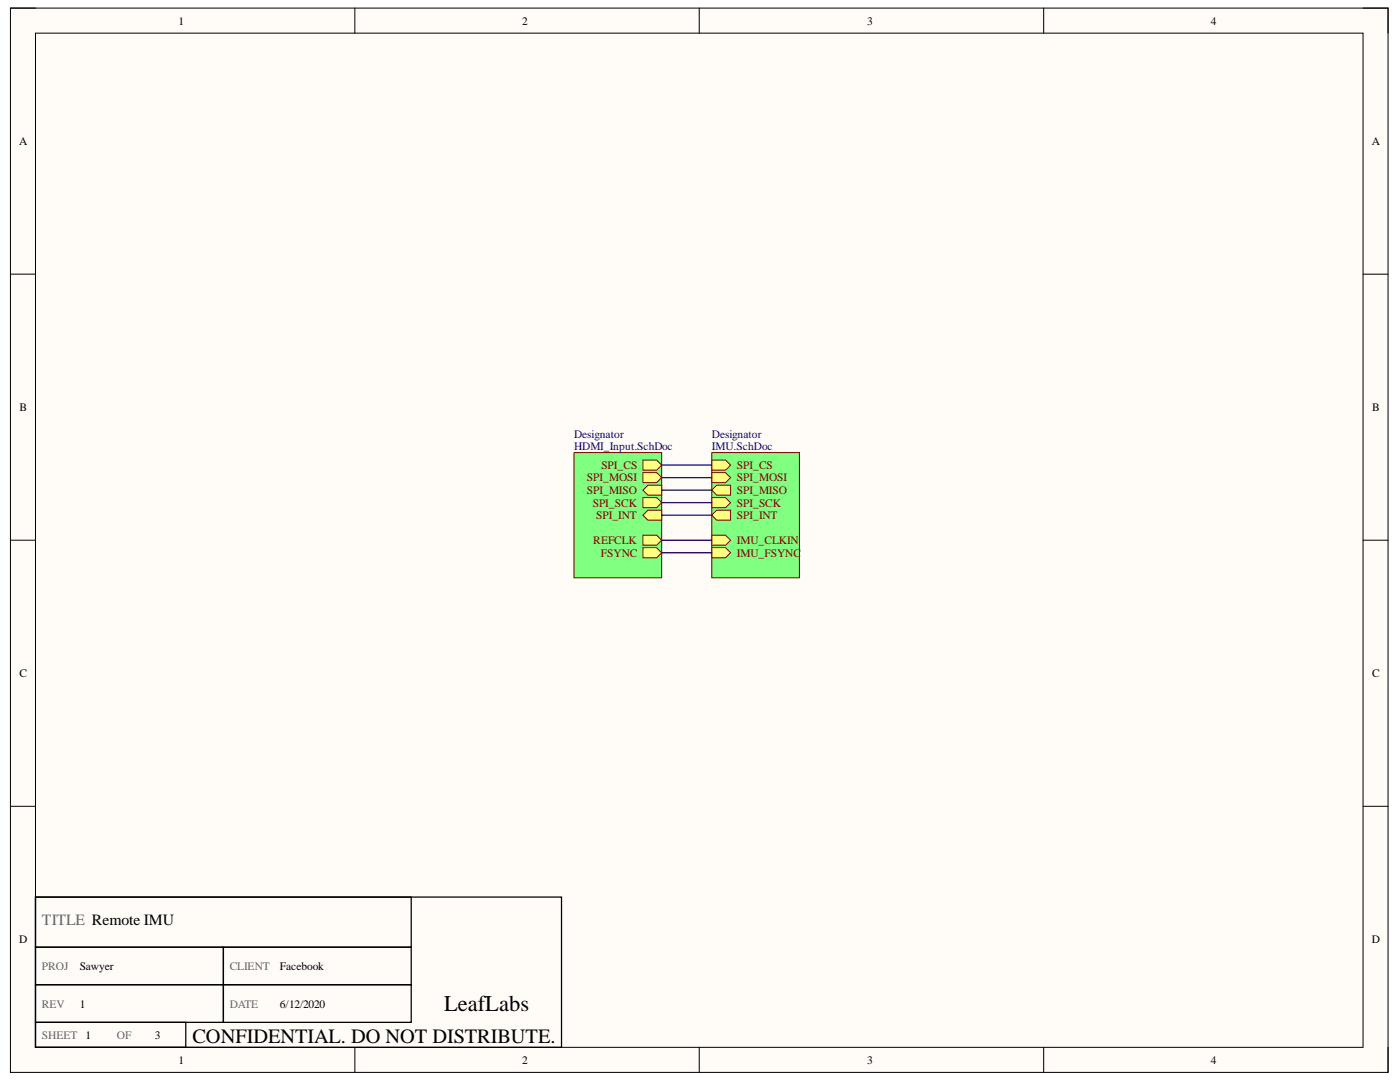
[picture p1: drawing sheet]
<svg xmlns="http://www.w3.org/2000/svg" width="279mm" height="216mm" viewBox="0 0 279 216" stroke-linecap="round" stroke-linejoin="round" font-family="sans-serif">
<path d="M2.1 1.6h274.9v212.4h-274.9z" fill-rule="evenodd" fill="#fffcf8"/>
<path d="M2.1 1.6h274.9v212.4h-274.9z" fill="none" stroke="#000" stroke-width=".2"/>
<path d="M7.1 6.6h264.9v202.4h-264.9z" fill-rule="evenodd" fill="#fffcf8"/>
<g fill="none" stroke="#000" stroke-width=".2">
<path d="M2.1 1.6h5M7.1 6.6h264.9v202.4h-264.9zM70.8 1.6v5M139.5 1.6v5M208.3 1.6v5M272 1.6h5v5M2.1 54.7h5M272 54.7h5M2.1 107.8h5M272 107.8h5M2.1 160.9h5M272 160.9h5"/>
<path d="M70.8 209v5M139.5 209v5M208.3 209v5M277 209v5"/>
</g>
<path d="M7.1 179h75v10h-75zM7.1 179h105v30h-105zM7.1 189h37.5v7.5h-37.5zM7.1 196.5h37.5v7.5h-37.5zM44.6 189h37.5v7.5h-37.5zM44.6 196.5h37.5v7.5h-37.5zM7.1 204h30v5h-30z" fill="none" stroke="#000" stroke-width=".25"/>
<path d="M142 90.3h17.5v25h-17.5z" fill-rule="evenodd" fill="#80ff80"/>
<path d="M142 90.3h17.5v25h-17.5z" fill="none" stroke="#800000" stroke-width=".2"/>
<path d="M142 94.3h2.8l1 1-1 1h-2.8z" fill-rule="evenodd" fill="#ffff80"/>
<path d="M142 94.3h2.8l1 1-1 1h-2.8z" fill="none" stroke="#800000" stroke-width=".2"/>
<path d="M142 99.3h2.8l1 1-1 1h-2.8z" fill-rule="evenodd" fill="#ffff80"/>
<path d="M142 99.3h2.8l1 1-1 1h-2.8z" fill="none" stroke="#800000" stroke-width=".2"/>
<path d="M142 97.8l1-1h2.8v2h-2.8z" fill-rule="evenodd" fill="#ffff80"/>
<path d="M142 97.8l1-1h2.8v2h-2.8z" fill="none" stroke="#800000" stroke-width=".2"/>
<path d="M142 106.8h2.8l1 1-1 1h-2.8z" fill-rule="evenodd" fill="#ffff80"/>
<path d="M142 106.8h2.8l1 1-1 1h-2.8z" fill="none" stroke="#800000" stroke-width=".2"/>
<path d="M142 102.8l1-1h2.8v2h-2.8z" fill-rule="evenodd" fill="#ffff80"/>
<path d="M142 102.8l1-1h2.8v2h-2.8z" fill="none" stroke="#800000" stroke-width=".2"/>
<path d="M142 109.3h2.8l1 1-1 1h-2.8z" fill-rule="evenodd" fill="#ffff80"/>
<path d="M142 109.3h2.8l1 1-1 1h-2.8z" fill="none" stroke="#800000" stroke-width=".2"/>
<path d="M142 91.8h2.8l1 1-1 1h-2.8z" fill-rule="evenodd" fill="#ffff80"/>
<path d="M142 91.8h2.8l1 1-1 1h-2.8z" fill="none" stroke="#800000" stroke-width=".2"/>
<path d="M114.6 90.3h17.5v25h-17.5z" fill-rule="evenodd" fill="#80ff80"/>
<path d="M114.6 90.3h17.5v25h-17.5z" fill="none" stroke="#800000" stroke-width=".2"/>
<path d="M128.3 91.8h2.8l1 1-1 1h-2.8z" fill-rule="evenodd" fill="#ffff80"/>
<path d="M128.3 91.8h2.8l1 1-1 1h-2.8z" fill="none" stroke="#800000" stroke-width=".2"/>
<path d="M128.3 106.8h2.8l1 1-1 1h-2.8z" fill-rule="evenodd" fill="#ffff80"/>
<path d="M128.3 106.8h2.8l1 1-1 1h-2.8z" fill="none" stroke="#800000" stroke-width=".2"/>
<path d="M128.3 94.3h2.8l1 1-1 1h-2.8z" fill-rule="evenodd" fill="#ffff80"/>
<path d="M128.3 94.3h2.8l1 1-1 1h-2.8z" fill="none" stroke="#800000" stroke-width=".2"/>
<path d="M128.3 97.8l1-1h2.8v2h-2.8z" fill-rule="evenodd" fill="#ffff80"/>
<path d="M128.3 97.8l1-1h2.8v2h-2.8z" fill="none" stroke="#800000" stroke-width=".2"/>
<path d="M128.3 109.3h2.8l1 1-1 1h-2.8z" fill-rule="evenodd" fill="#ffff80"/>
<path d="M128.3 109.3h2.8l1 1-1 1h-2.8z" fill="none" stroke="#800000" stroke-width=".2"/>
<path d="M128.3 99.3h2.8l1 1-1 1h-2.8z" fill-rule="evenodd" fill="#ffff80"/>
<path d="M128.3 99.3h2.8l1 1-1 1h-2.8z" fill="none" stroke="#800000" stroke-width=".2"/>
<path d="M128.3 102.8l1-1h2.8v2h-2.8z" fill-rule="evenodd" fill="#ffff80"/>
<path d="M128.3 102.8l1-1h2.8v2h-2.8z" fill="none" stroke="#800000" stroke-width=".2"/>
<path d="M132.1 95.3h9.9M132.1 97.8h9.9M132.1 92.8h9.9M132.1 110.3h9.9M132.1 107.8h9.9M132.1 102.8h9.9M132.1 100.3h9.9" fill="none" stroke="#000080" stroke-width=".25"/>
<text font-size="4.5" x="88.6" y="201.8">LeafLabs</text>
<text font-size="4.1" x="38.4" y="208.1">CONFIDENTIAL. DO NOT DISTRIBUTE.</text>
<text font-size="3.1" fill="#666" x="8.4" y="184.6">TITLE Remote IMU</text>
<g font-size="2.3">
<text x="35.6" y="4.9">1</text>
<text x="104.2" y="4.9">2</text>
<text x="173" y="4.9">3</text>
<text x="241.6" y="4.9">4</text>
<text x="3.8" y="28.9">A</text>
<text x="273.8" y="28.9">A</text>
<text x="3.9" y="82">B</text>
<text x="273.9" y="82">B</text>
<text x="3.9" y="135.1">C</text>
<text x="273.9" y="135.1">C</text>
<text x="3.8" y="188.2">D</text>
<text x="273.8" y="188.2">D</text>
<text x="15.9" y="193.5">Sawyer</text>
<text x="55.8" y="193.5">Facebook</text>
<text x="15.9" y="201">1</text>
<text x="55.8" y="201">6/12/2020</text>
<text x="17.1" y="207.3">1</text>
<text x="30.9" y="207.3">3</text>
<text x="35.6" y="212.3">1</text>
<text x="104.2" y="212.3">2</text>
<text x="173" y="212.3">3</text>
<text x="241.6" y="212.3">4</text>
</g>
<g font-size="2.3" fill="#000080">
<text x="114.6" y="87.3">Designator</text>
<text x="114.6" y="89.9">HDMI_Input.SchDoc</text>
<text x="142.1" y="87.3">Designator</text>
<text x="142.1" y="89.9">IMU.SchDoc</text>
</g>
<g font-size="2.3" fill="#800000">
<text x="120" y="93.6">SPI_CS</text>
<text x="147.1" y="93.6">SPI_CS</text>
<text x="117.1" y="96">SPI_MOSI</text>
<text x="117.1" y="98.6">SPI_MISO</text>
<text x="118.3" y="101.1">SPI_SCK</text>
<text x="147.1" y="96">SPI_MOSI</text>
<text x="147.1" y="101.1">SPI_SCK</text>
<text x="147.1" y="98.6">SPI_MISO</text>
<text x="119" y="103.6">SPI_INT</text>
<text x="147.1" y="103.6">SPI_INT</text>
<text x="118.4" y="108.6">REFCLK</text>
<text x="119.9" y="111.1">FSYNC</text>
<text x="147.1" y="108.6">IMU_CLKIN</text>
<text x="147.1" y="111.1">IMU_FSYNC</text>
</g>
<g font-size="2.3" fill="#666">
<text x="8.4" y="193.5">PROJ</text>
<text x="45.8" y="193.5">CLIENT</text>
<text x="8.4" y="201">REV</text>
<text x="45.8" y="201">DATE</text>
<text x="8.4" y="207.3">SHEET</text>
<text x="23.3" y="207.3">OF</text>
</g>
</svg>
